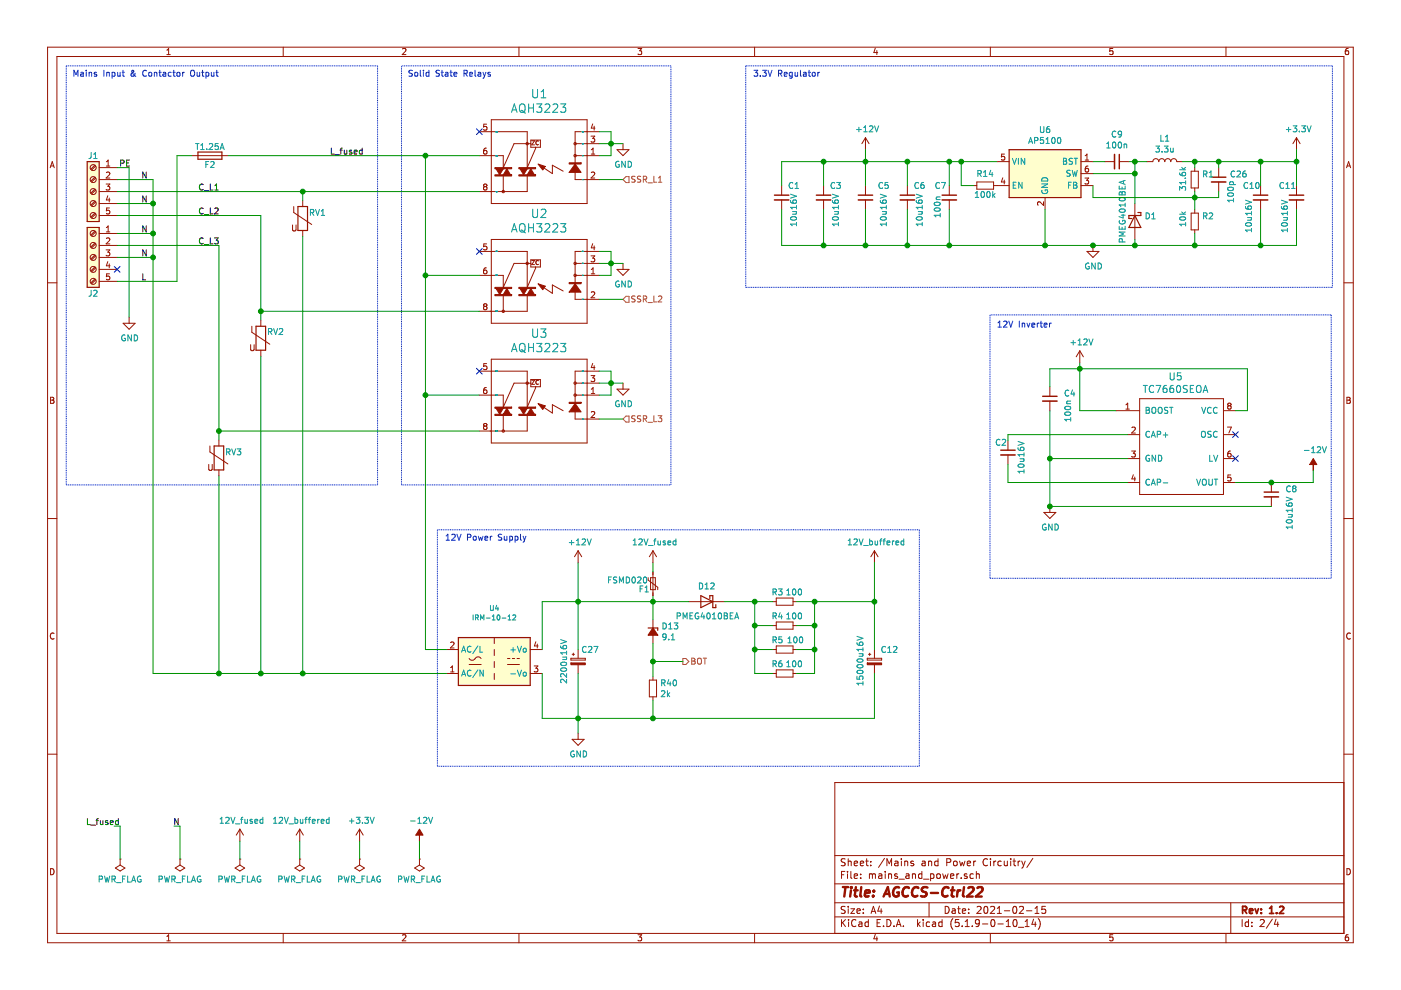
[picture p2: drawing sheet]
EESchema Schematic File Version 4
EELAYER 30 0
EELAYER END
$Descr A4 11693 8268
encoding utf-8
Sheet 2 4
Title "AGCCS-Ctrl22"
Date "2021-02-15"
Rev "1.2"
Comp ""
Comment1 ""
Comment2 ""
Comment3 ""
Comment4 ""
$EndDescr
$Comp
L smartevse:Varistor RV3
U 1 1
P 1825 3825
F 0 "RV3" H 1875 3875 50  0000 L CNN
F 1 "Varistor" H 1900 3775 50  0001 L CNN
F 2 "Varistor:RV_Disc_D15.5mm_W5mm_P7.5mm" V 1755 3825 50  0001 C CNN
F 3 "https://www.tdk-electronics.tdk.com/inf/70/db/var/SIOV_Leaded_StandarD.pdf" H 1825 3825 50  0001 C CNN
F 4 "" H 1825 3825 50  0001 C CNN "Part"
F 5 "871-B72214S0271K551" H 1825 3825 50  0001 C CNN "PartNo"
F 6 "Mouser" H 1825 3825 50  0001 C CNN "Supplier"
	1    1825 3825
	1    0    0    -1  
$EndComp
$Comp
L smartevse:AQH3223 U3
U 1 1
P 4500 3300
F 0 "U3" H 4500 2790 70  0000 C CNN
F 1 "AQH3223" H 4500 2911 70  0000 C CNN
F 2 "smartevse-footprints:DIL07SMD" H 4500 3300 50  0001 C CNN
F 3 "" H 4500 3300 50  0001 C CNN
F 4 "" H 4500 3300 50  0001 C CNN "Part"
F 5 "769-AQH1213AX" H 4500 3300 50  0001 C CNN "PartNo"
F 6 "Mouser" H 4500 3300 50  0001 C CNN "Supplier"
	1    4500 3300
	-1   0    0    1   
$EndComp
$Comp
L smartevse:AQH3223 U2
U 1 1
P 4500 2300
F 0 "U2" H 4500 1790 70  0000 C CNN
F 1 "AQH3223" H 4500 1911 70  0000 C CNN
F 2 "smartevse-footprints:DIL07SMD" H 4500 2300 50  0001 C CNN
F 3 "" H 4500 2300 50  0001 C CNN
F 4 "" H 4500 2300 50  0001 C CNN "Part"
F 5 "769-AQH1213AX" H 4500 2300 50  0001 C CNN "PartNo"
F 6 "Mouser" H 4500 2300 50  0001 C CNN "Supplier"
	1    4500 2300
	-1   0    0    1   
$EndComp
$Comp
L smartevse:AQH3223 U1
U 1 1
P 4500 1300
F 0 "U1" H 4500 790 70  0000 C CNN
F 1 "AQH3223" H 4500 911 70  0000 C CNN
F 2 "smartevse-footprints:DIL07SMD" H 4500 1300 50  0001 C CNN
F 3 "" H 4500 1300 50  0001 C CNN
F 4 "" H 4500 1300 50  0001 C CNN "Part"
F 5 "769-AQH1213AX" H 4500 1300 50  0001 C CNN "PartNo"
F 6 "Mouser" H 4500 1300 50  0001 C CNN "Supplier"
	1    4500 1300
	-1   0    0    1   
$EndComp
Wire Wire Line
	5000 1100 5100 1100
Wire Wire Line
	5100 1100 5100 1200
Wire Wire Line
	5100 1300 5000 1300
Wire Wire Line
	5000 1200 5100 1200
Connection ~ 5100 1200
Wire Wire Line
	5100 1200 5100 1300
Wire Wire Line
	5200 1200 5100 1200
$Comp
L power:GND #PWR02
U 1 1
P 5200 1200
F 0 "#PWR02" H 5200 950 50  0001 C CNN
F 1 "GND" H 5205 1027 50  0000 C CNN
F 2 "" H 5200 1200 50  0001 C CNN
F 3 "" H 5200 1200 50  0001 C CNN
	1    5200 1200
	1    0    0    -1  
$EndComp
Wire Wire Line
	5000 2100 5100 2100
Wire Wire Line
	5100 2100 5100 2200
Wire Wire Line
	5100 2300 5000 2300
Wire Wire Line
	5000 2200 5100 2200
Wire Wire Line
	5000 3100 5100 3100
Wire Wire Line
	5100 3100 5100 3200
Wire Wire Line
	5100 3300 5000 3300
Wire Wire Line
	5000 3200 5100 3200
$Comp
L power:GND #PWR03
U 1 1
P 5200 2200
F 0 "#PWR03" H 5200 1950 50  0001 C CNN
F 1 "GND" H 5205 2027 50  0000 C CNN
F 2 "" H 5200 2200 50  0001 C CNN
F 3 "" H 5200 2200 50  0001 C CNN
	1    5200 2200
	1    0    0    -1  
$EndComp
$Comp
L power:GND #PWR04
U 1 1
P 5200 3200
F 0 "#PWR04" H 5200 2950 50  0001 C CNN
F 1 "GND" H 5205 3027 50  0000 C CNN
F 2 "" H 5200 3200 50  0001 C CNN
F 3 "" H 5200 3200 50  0001 C CNN
	1    5200 3200
	1    0    0    -1  
$EndComp
Wire Wire Line
	5000 2500 5200 2500
Wire Wire Line
	5000 3500 5200 3500
Wire Wire Line
	5000 1500 5200 1500
NoConn ~ 4000 1100
NoConn ~ 4000 2100
NoConn ~ 4000 3100
Text Notes 3400 650  0    50   ~ 0
Solid State Relays
$Comp
L Converter_ACDC:IRM-10-12 U4
U 1 1
P 4125 5525
F 0 "U4" H 4125 5972 42  0000 C CNN
F 1 "IRM-10-12" H 4125 5893 42  0000 C CNN
F 2 "Converter_ACDC:Converter_ACDC_MeanWell_IRM-10-xx_THT" H 4125 5525 50  0001 C CNN
F 3 "https://www.meanwell.com/Upload/PDF/IRM-10/IRM-10-SPEC.PDF" H 4125 5525 50  0001 C CNN
F 4 "" H 4125 5525 50  0001 C CNN "Part"
F 5 "709-IRM10-12" H 4125 5525 50  0001 C CNN "PartNo"
F 6 "Mouser" H 4125 5525 50  0001 C CNN "Supplier"
	1    4125 5525
	1    0    0    -1  
$EndComp
$Comp
L power:GND #PWR06
U 1 1
P 4825 6125
F 0 "#PWR06" H 4825 5875 50  0001 C CNN
F 1 "GND" H 4830 5952 50  0000 C CNN
F 2 "" H 4825 6125 50  0001 C CNN
F 3 "" H 4825 6125 50  0001 C CNN
	1    4825 6125
	1    0    0    -1  
$EndComp
$Comp
L power:+12V #PWR05
U 1 1
P 4825 4700
F 0 "#PWR05" H 4825 4550 50  0001 C CNN
F 1 "+12V" H 4840 4873 50  0000 C CNN
F 2 "" H 4825 4700 50  0001 C CNN
F 3 "" H 4825 4700 50  0001 C CNN
	1    4825 4700
	1    0    0    -1  
$EndComp
Text Notes 4400 4525 2    50   ~ 0
12V Power Supply
$Comp
L Device:C_Small C1
U 1 1
P 6525 1650
F 0 "C1" H 6575 1750 50  0000 L CNN
F 1 "10u16V" V 6625 1400 50  0000 L CNN
F 2 "Capacitor_SMD:C_0805_2012Metric_Pad1.18x1.45mm_HandSolder" H 6563 1500 50  0001 C CNN
F 3 "~" H 6525 1650 50  0001 C CNN
F 4 "" H 6525 1650 50  0001 C CNN "Part"
F 5 "963-EMK212ABJ106MG-T" H 6525 1650 50  0001 C CNN "PartNo"
F 6 "Mouser" H 6525 1650 50  0001 C CNN "Supplier"
	1    6525 1650
	1    0    0    -1  
$EndComp
$Comp
L Device:C_Small C3
U 1 1
P 6875 1650
F 0 "C3" H 6925 1750 50  0000 L CNN
F 1 "10u16V" V 6975 1400 50  0000 L CNN
F 2 "Capacitor_SMD:C_0805_2012Metric_Pad1.18x1.45mm_HandSolder" H 6913 1500 50  0001 C CNN
F 3 "~" H 6875 1650 50  0001 C CNN
F 4 "" H 6875 1650 50  0001 C CNN "Part"
F 5 "963-EMK212ABJ106MG-T" H 6875 1650 50  0001 C CNN "PartNo"
F 6 "Mouser" H 6875 1650 50  0001 C CNN "Supplier"
	1    6875 1650
	1    0    0    -1  
$EndComp
$Comp
L Device:C_Small C6
U 1 1
P 7575 1650
F 0 "C6" H 7625 1750 50  0000 L CNN
F 1 "10u16V" V 7675 1400 50  0000 L CNN
F 2 "Capacitor_SMD:C_0805_2012Metric_Pad1.18x1.45mm_HandSolder" H 7613 1500 50  0001 C CNN
F 3 "~" H 7575 1650 50  0001 C CNN
F 4 "" H 7575 1650 50  0001 C CNN "Part"
F 5 "963-EMK212ABJ106MG-T" H 7575 1650 50  0001 C CNN "PartNo"
F 6 "Mouser" H 7575 1650 50  0001 C CNN "Supplier"
	1    7575 1650
	1    0    0    -1  
$EndComp
$Comp
L Device:C_Small C7
U 1 1
P 7925 1650
F 0 "C7" H 7800 1750 50  0000 L CNN
F 1 "100n" V 7825 1475 50  0000 L CNN
F 2 "Capacitor_SMD:C_0805_2012Metric_Pad1.18x1.45mm_HandSolder" H 7963 1500 50  0001 C CNN
F 3 "~" H 7925 1650 50  0001 C CNN
F 4 "" H 7925 1650 50  0001 C CNN "Part"
F 5 "963-EMF212B7104KGHT " H 7925 1650 50  0001 C CNN "PartNo"
F 6 "Mouser" H 7925 1650 50  0001 C CNN "Supplier"
	1    7925 1650
	1    0    0    -1  
$EndComp
Wire Wire Line
	6525 1350 6875 1350
Connection ~ 7575 1350
Wire Wire Line
	7575 1350 7925 1350
Connection ~ 7225 1350
Wire Wire Line
	7225 1350 7575 1350
Connection ~ 6875 1350
Wire Wire Line
	6875 1350 7225 1350
Wire Wire Line
	6525 2050 6875 2050
Wire Wire Line
	6875 2050 7225 2050
Connection ~ 6875 2050
Wire Wire Line
	7225 2050 7575 2050
Connection ~ 7225 2050
Wire Wire Line
	7575 2050 7925 2050
Connection ~ 7575 2050
Connection ~ 7925 1350
Wire Wire Line
	8725 1750 8725 2050
Wire Wire Line
	8725 2050 7925 2050
Connection ~ 7925 2050
$Comp
L Device:C_Small C9
U 1 1
P 9325 1350
F 0 "C9" V 9096 1350 50  0000 C CNN
F 1 "100n" V 9187 1350 50  0000 C CNN
F 2 "Capacitor_SMD:C_0805_2012Metric_Pad1.18x1.45mm_HandSolder" H 9325 1350 50  0001 C CNN
F 3 "~" H 9325 1350 50  0001 C CNN
F 4 "" H 9325 1350 50  0001 C CNN "Part"
F 5 "963-EMF212B7104KGHT " H 9325 1350 50  0001 C CNN "PartNo"
F 6 "Mouser" H 9325 1350 50  0001 C CNN "Supplier"
	1    9325 1350
	0    1    1    0   
$EndComp
Wire Wire Line
	9225 1350 9125 1350
Wire Wire Line
	9125 1450 9475 1450
Wire Wire Line
	9475 1450 9475 1350
Wire Wire Line
	9475 1350 9425 1350
Wire Wire Line
	9475 1450 9475 1700
Connection ~ 9475 1450
$Comp
L Diode:PMEG4050EP D1
U 1 1
P 9475 1850
F 0 "D1" V 9429 1929 50  0000 L CNN
F 1 "PMEG4010BEA" H 9125 1750 50  0000 L CNN
F 2 "Diode_SMD:D_SOD-323_HandSoldering" H 9475 1675 50  0001 C CNN
F 3 "https://assets.nexperia.com/documents/data-sheet/PMEG4050EP.pdf" H 9475 1850 50  0001 C CNN
F 4 "" H 9475 1850 50  0001 C CNN "Part"
F 5 "771-PMEG4010BEA,135" H 9475 1850 50  0001 C CNN "PartNo"
F 6 "Mouser" H 9475 1850 50  0001 C CNN "Supplier"
	1    9475 1850
	0    1    1    0   
$EndComp
Wire Wire Line
	9475 2000 9475 2050
Wire Wire Line
	9475 2050 9125 2050
Connection ~ 8725 2050
Wire Wire Line
	9975 2050 9975 1950
$Comp
L Device:R_Small R2
U 1 1
P 9975 1850
F 0 "R2" H 10034 1896 50  0000 L CNN
F 1 "10k" V 9875 1800 50  0000 L CNN
F 2 "Resistor_SMD:R_0603_1608Metric_Pad1.05x0.95mm_HandSolder" H 9975 1850 50  0001 C CNN
F 3 "~" H 9975 1850 50  0001 C CNN
F 4 "" H 9975 1850 50  0001 C CNN "Part"
F 5 "594-MCT06030C1002FP5 " H 9975 1850 50  0001 C CNN "PartNo"
F 6 "Mouser" H 9975 1850 50  0001 C CNN "Supplier"
	1    9975 1850
	1    0    0    -1  
$EndComp
$Comp
L Device:R_Small R1
U 1 1
P 9975 1500
F 0 "R1" H 10034 1546 50  0000 L CNN
F 1 "31.6k" V 9875 1400 50  0000 L CNN
F 2 "Resistor_SMD:R_0603_1608Metric_Pad1.05x0.95mm_HandSolder" H 9975 1500 50  0001 C CNN
F 3 "~" H 9975 1500 50  0001 C CNN
F 4 "" H 9975 1500 50  0001 C CNN "Part"
F 5 "594-MCT06030C3162FP5" H 9975 1500 50  0001 C CNN "PartNo"
F 6 "Mouser" H 9975 1500 50  0001 C CNN "Supplier"
	1    9975 1500
	1    0    0    -1  
$EndComp
Wire Wire Line
	9475 2050 9975 2050
Connection ~ 9475 2050
$Comp
L Device:L L1
U 1 1
P 9725 1350
F 0 "L1" V 9915 1350 50  0000 C CNN
F 1 "3.3u" V 9824 1350 50  0000 C CNN
F 2 "Inductor_SMD:L_1210_3225Metric_Pad1.42x2.65mm_HandSolder" H 9725 1350 50  0001 C CNN
F 3 "https://product.tdk.com/info/en/catalog/datasheets/inductor_commercial_standard_mlf1608_en.pdf" H 9725 1350 50  0001 C CNN
F 4 "" H 9725 1350 50  0001 C CNN "Part"
F 5 "810-MLF1608A3R3J " H 9725 1350 50  0001 C CNN "PartNo"
F 6 "Mouser" H 9725 1350 50  0001 C CNN "Supplier"
	1    9725 1350
	0    -1   -1   0   
$EndComp
Wire Wire Line
	9575 1350 9475 1350
Connection ~ 9475 1350
Wire Wire Line
	9125 1550 9125 1650
Wire Wire Line
	9125 1650 9975 1650
Connection ~ 9975 1650
Wire Wire Line
	9975 1650 9975 1750
Wire Wire Line
	9875 1350 9975 1350
$Comp
L Device:C_Small C10
U 1 1
P 10525 1650
F 0 "C10" H 10375 1750 50  0000 L CNN
F 1 "10u16V" V 10425 1350 50  0000 L CNN
F 2 "Capacitor_SMD:C_0805_2012Metric_Pad1.18x1.45mm_HandSolder" H 10563 1500 50  0001 C CNN
F 3 "~" H 10525 1650 50  0001 C CNN
F 4 "" H 10525 1650 50  0001 C CNN "Part"
F 5 "963-EMK212ABJ106MG-T" H 10525 1650 50  0001 C CNN "PartNo"
F 6 "Mouser" H 10525 1650 50  0001 C CNN "Supplier"
	1    10525 1650
	1    0    0    -1  
$EndComp
$Comp
L Device:C_Small C11
U 1 1
P 10825 1650
F 0 "C11" H 10675 1750 50  0000 L CNN
F 1 "10u16V" V 10725 1350 50  0000 L CNN
F 2 "Capacitor_SMD:C_0805_2012Metric_Pad1.18x1.45mm_HandSolder" H 10863 1500 50  0001 C CNN
F 3 "~" H 10825 1650 50  0001 C CNN
F 4 "" H 10825 1650 50  0001 C CNN "Part"
F 5 "963-EMK212ABJ106MG-T" H 10825 1650 50  0001 C CNN "PartNo"
F 6 "Mouser" H 10825 1650 50  0001 C CNN "Supplier"
	1    10825 1650
	1    0    0    -1  
$EndComp
Connection ~ 10525 2050
Wire Wire Line
	10525 2050 10825 2050
Connection ~ 10525 1350
Wire Wire Line
	10525 1350 10825 1350
Wire Wire Line
	10825 1350 10825 1250
Connection ~ 10825 1350
$Comp
L power:+3.3V #PWR012
U 1 1
P 10825 1250
F 0 "#PWR012" H 10825 1100 50  0001 C CNN
F 1 "+3.3V" H 10840 1423 50  0000 C CNN
F 2 "" H 10825 1250 50  0001 C CNN
F 3 "" H 10825 1250 50  0001 C CNN
	1    10825 1250
	1    0    0    -1  
$EndComp
$Comp
L power:+12V #PWR08
U 1 1
P 7225 1250
F 0 "#PWR08" H 7225 1100 50  0001 C CNN
F 1 "+12V" H 7240 1423 50  0000 C CNN
F 2 "" H 7225 1250 50  0001 C CNN
F 3 "" H 7225 1250 50  0001 C CNN
	1    7225 1250
	1    0    0    -1  
$EndComp
Wire Wire Line
	7225 1250 7225 1350
Text Notes 6850 650  2    50   ~ 0
3.3V Regulator
$Comp
L smartevse:ICL7660 U5
U 1 1
P 9815 3730
AR Path="/5E9A976E" Ref="U5"  Part="1" 
AR Path="/5E98FA8A/5E9A976E" Ref="U5"  Part="1" 
F 0 "U5" H 9815 4316 59  0000 C CNN
F 1 "TC7660SEOA" H 9815 4211 59  0000 C CNN
F 2 "Package_SO:SOIC-8_3.9x4.9mm_P1.27mm" H 9815 3730 50  0001 C CNN
F 3 "https://www.mouser.de/datasheet/2/268/21467B-1180369.pdf" H 9815 3730 50  0001 C CNN
F 4 "" H 9815 3730 50  0001 C CNN "Part"
F 5 "579-TC7660SEOA" H 9815 3730 50  0001 C CNN "PartNo"
F 6 "Mouser" H 9815 3730 50  0001 C CNN "Supplier"
	1    9815 3730
	1    0    0    -1  
$EndComp
Wire Wire Line
	9315 3430 9015 3430
$Comp
L power:+12V #PWR09
U 1 1
P 9015 3030
F 0 "#PWR09" H 9015 2880 50  0001 C CNN
F 1 "+12V" H 9030 3203 50  0000 C CNN
F 2 "" H 9015 3030 50  0001 C CNN
F 3 "" H 9015 3030 50  0001 C CNN
	1    9015 3030
	1    0    0    -1  
$EndComp
Wire Wire Line
	9015 3430 9015 3080
Wire Wire Line
	9015 3080 10415 3080
Wire Wire Line
	10415 3080 10415 3430
Wire Wire Line
	10415 3430 10315 3430
Connection ~ 9015 3080
Wire Wire Line
	9015 3080 9015 3030
$Comp
L Device:C_Small C4
U 1 1
P 8765 3330
F 0 "C4" H 8880 3376 50  0000 L CNN
F 1 "100n" V 8915 3130 50  0000 L CNN
F 2 "Capacitor_SMD:C_0805_2012Metric_Pad1.18x1.45mm_HandSolder" H 8803 3180 50  0001 C CNN
F 3 "~" H 8765 3330 50  0001 C CNN
F 4 "" H 8765 3330 50  0001 C CNN "Part"
F 5 "963-EMF212B7104KGHT " H 8765 3330 50  0001 C CNN "PartNo"
F 6 "Mouser" H 8765 3330 50  0001 C CNN "Supplier"
	1    8765 3330
	1    0    0    -1  
$EndComp
$Comp
L Device:C_Small C2
U 1 1
P 8415 3780
F 0 "C2" H 8305 3865 50  0000 L CNN
F 1 "10u16V" V 8525 3595 50  0000 L CNN
F 2 "Capacitor_SMD:C_0805_2012Metric_Pad1.18x1.45mm_HandSolder" H 8453 3630 50  0001 C CNN
F 3 "~" H 8415 3780 50  0001 C CNN
F 4 "" H 8415 3780 50  0001 C CNN "Part"
F 5 "963-EMK212ABJ106MG-T" H 8415 3780 50  0001 C CNN "PartNo"
F 6 "Mouser" H 8415 3780 50  0001 C CNN "Supplier"
	1    8415 3780
	1    0    0    -1  
$EndComp
Wire Wire Line
	8415 3630 9415 3630
Wire Wire Line
	8765 3830 9415 3830
$Comp
L Device:C_Small C8
U 1 1
P 10615 4130
F 0 "C8" H 10730 4176 50  0000 L CNN
F 1 "10u16V" V 10765 3830 50  0000 L CNN
F 2 "Capacitor_SMD:C_0805_2012Metric_Pad1.18x1.45mm_HandSolder" H 10653 3980 50  0001 C CNN
F 3 "~" H 10615 4130 50  0001 C CNN
F 4 "" H 10615 4130 50  0001 C CNN "Part"
F 5 "963-EMK212ABJ106MG-T" H 10615 4130 50  0001 C CNN "PartNo"
F 6 "Mouser" H 10615 4130 50  0001 C CNN "Supplier"
	1    10615 4130
	1    0    0    -1  
$EndComp
Wire Wire Line
	10615 4030 10315 4030
Wire Wire Line
	10615 4230 8765 4230
Wire Wire Line
	8765 4230 8765 3830
Connection ~ 8765 3830
Wire Wire Line
	6525 1350 6525 1550
Wire Wire Line
	6525 1750 6525 2050
Wire Wire Line
	6875 1750 6875 2050
Wire Wire Line
	6875 1350 6875 1550
Wire Wire Line
	7225 1350 7225 1550
Wire Wire Line
	7225 1750 7225 2050
Wire Wire Line
	7575 1350 7575 1550
Wire Wire Line
	7575 1750 7575 2050
Wire Wire Line
	7925 1750 7925 2050
Wire Wire Line
	7925 1350 7925 1550
Wire Wire Line
	10525 1350 10525 1550
Wire Wire Line
	10825 1350 10825 1550
Wire Wire Line
	10825 1750 10825 2050
Wire Wire Line
	10525 1750 10525 2050
Wire Wire Line
	8765 3430 8765 3830
Wire Wire Line
	8415 3880 8415 4030
Wire Wire Line
	8415 3630 8415 3680
$Comp
L power:GND #PWR011
U 1 1
P 9125 2050
F 0 "#PWR011" H 9125 1800 50  0001 C CNN
F 1 "GND" H 9130 1877 50  0000 C CNN
F 2 "" H 9125 2050 50  0001 C CNN
F 3 "" H 9125 2050 50  0001 C CNN
	1    9125 2050
	1    0    0    -1  
$EndComp
Connection ~ 9125 2050
Wire Wire Line
	9125 2050 8725 2050
$Comp
L power:GND #PWR07
U 1 1
P 8765 4230
F 0 "#PWR07" H 8765 3980 50  0001 C CNN
F 1 "GND" H 8770 4057 50  0000 C CNN
F 2 "" H 8765 4230 50  0001 C CNN
F 3 "" H 8765 4230 50  0001 C CNN
	1    8765 4230
	1    0    0    -1  
$EndComp
Connection ~ 8765 4230
Connection ~ 10615 4030
$Comp
L power:-12V #PWR010
U 1 1
P 10965 3930
F 0 "#PWR010" H 10965 4030 50  0001 C CNN
F 1 "-12V" H 10980 4103 50  0000 C CNN
F 2 "" H 10965 3930 50  0001 C CNN
F 3 "" H 10965 3930 50  0001 C CNN
	1    10965 3930
	1    0    0    -1  
$EndComp
Wire Wire Line
	8415 4030 9415 4030
NoConn ~ 10315 3630
NoConn ~ 10315 3830
Text Notes 8785 2745 2    50   ~ 0
12V Inverter\n
Wire Notes Line
	3350 550  3350 4050
Wire Notes Line
	3350 4050 5600 4050
Wire Notes Line
	5600 4050 5600 550 
Wire Notes Line
	5600 550  3350 550 
Wire Notes Line
	8265 2630 8265 4830
Wire Notes Line
	8265 4830 11115 4830
Wire Notes Line
	11115 4830 11115 2630
Wire Notes Line
	11115 2630 8265 2630
Connection ~ 5100 2200
Wire Wire Line
	5100 2200 5100 2300
Wire Wire Line
	5100 2200 5200 2200
Connection ~ 5100 3200
Wire Wire Line
	5100 3200 5100 3300
Wire Wire Line
	5100 3200 5200 3200
Text HLabel 5200 1500 2    50   Input ~ 0
SSR_L1
Text HLabel 5200 2500 2    50   Input ~ 0
SSR_L2
Text HLabel 5200 3500 2    50   Input ~ 0
SSR_L3
Text Label 990  1400 0    50   ~ 0
PE
Text Label 1650 1600 0    50   ~ 0
C_L1
Text Label 1650 1800 0    50   ~ 0
C_L2
Text Label 1650 2050 0    50   ~ 0
C_L3
$Comp
L power:GND #PWR01
U 1 1
P 1075 2650
F 0 "#PWR01" H 1075 2400 50  0001 C CNN
F 1 "GND" H 1080 2477 50  0000 C CNN
F 2 "" H 1075 2650 50  0001 C CNN
F 3 "" H 1075 2650 50  0001 C CNN
	1    1075 2650
	1    0    0    -1  
$EndComp
Wire Wire Line
	975  1400 1075 1400
Wire Wire Line
	3550 3300 4000 3300
Wire Wire Line
	3550 2300 4000 2300
Text Label 1175 2350 0    50   ~ 0
L
$Comp
L smartevse:FuseT1.25 F2
U 1 1
P 1750 1300
F 0 "F2" V 1825 1300 50  0000 C CNN
F 1 "T1.25A" V 1675 1300 50  0000 C CNN
F 2 "smartevse-footprints:TE5" V 1680 1300 50  0001 C CNN
F 3 "https://www.mouser.de/datasheet/2/240/Littelfuse_Fuse_392_Datasheet.pdf-795005.pdf" H 1750 1300 50  0001 C CNN
F 4 "" H 1750 1300 50  0001 C CNN "Part"
F 5 "576-3921125000" H 1750 1300 50  0001 C CNN "PartNo"
F 6 "Mouser" H 1750 1300 50  0001 C CNN "Supplier"
	1    1750 1300
	0    1    1    0   
$EndComp
Wire Wire Line
	8765 3230 8765 3080
Wire Wire Line
	8765 3080 9015 3080
$Comp
L smartevse:AP5100 U6
U 1 1
P 8725 1450
F 0 "U6" H 8725 1817 50  0000 C CNN
F 1 "AP5100" H 8725 1726 50  0000 C CNN
F 2 "Package_TO_SOT_SMD:SOT-23-6" H 9425 1200 50  0001 C CNN
F 3 "https://www.mouser.de/datasheet/2/115/AP5100-82364.pdf" H 8475 1200 50  0001 C CNN
F 4 "Mouser" H 8725 1450 50  0001 C CNN "Supplier"
F 5 "621-AP5100WG-7" H 8725 1450 50  0001 C CNN "PartNo"
	1    8725 1450
	1    0    0    -1  
$EndComp
Wire Wire Line
	9975 1600 9975 1650
Wire Wire Line
	9975 1400 9975 1350
Wire Wire Line
	7925 1350 8025 1350
$Comp
L Device:R_Small R14
U 1 1
P 8225 1550
F 0 "R14" V 8125 1550 50  0000 C CNN
F 1 "100k" V 8300 1550 50  0000 C CNN
F 2 "Resistor_SMD:R_0603_1608Metric_Pad1.05x0.95mm_HandSolder" H 8225 1550 50  0001 C CNN
F 3 "~" H 8225 1550 50  0001 C CNN
F 4 "Mouser" H 8225 1550 50  0001 C CNN "Supplier"
F 5 "594-MCT06030C1003FP5 " H 8225 1550 50  0001 C CNN "PartNo"
	1    8225 1550
	0    1    1    0   
$EndComp
Wire Wire Line
	8125 1550 8025 1550
Wire Wire Line
	8025 1550 8025 1350
Connection ~ 8025 1350
Wire Wire Line
	8025 1350 8325 1350
Wire Wire Line
	9975 1350 10175 1350
Connection ~ 9975 1350
Wire Wire Line
	9975 2050 10525 2050
Connection ~ 9975 2050
$Comp
L Device:C_Small C26
U 1 1
P 10175 1500
F 0 "C26" H 10267 1546 50  0000 L CNN
F 1 "100p" V 10275 1300 50  0000 L CNN
F 2 "Capacitor_SMD:C_0805_2012Metric_Pad1.15x1.40mm_HandSolder" H 10175 1500 50  0001 C CNN
F 3 "~" H 10175 1500 50  0001 C CNN
F 4 "Mouser" H 10175 1500 50  0001 C CNN "Supplier"
F 5 "77-VJ0805Y101KXACBC " H 10175 1500 50  0001 C CNN "PartNo"
	1    10175 1500
	1    0    0    -1  
$EndComp
Wire Wire Line
	10175 1400 10175 1350
Connection ~ 10175 1350
Wire Wire Line
	10175 1350 10525 1350
Wire Wire Line
	10175 1600 10175 1650
Wire Wire Line
	10175 1650 9975 1650
NoConn ~ 975  2250
$Comp
L Device:CP_Small C27
U 1 1
P 4825 5525
F 0 "C27" H 4850 5625 50  0000 L CNN
F 1 "2200u16V" V 4705 5335 50  0000 L CNN
F 2 "Capacitor_THT:CP_Radial_D12.5mm_P7.50mm" H 4825 5525 50  0001 C CNN
F 3 "~" H 4825 5525 50  0001 C CNN
F 4 "871-B41888C4228M000 " H 4825 5525 50  0001 C CNN "PartNo"
F 5 "Mouser" H 4825 5525 50  0001 C CNN "Supplier"
	1    4825 5525
	1    0    0    -1  
$EndComp
$Comp
L Device:C_Small C5
U 1 1
P 7225 1650
F 0 "C5" H 7325 1750 50  0000 L CNN
F 1 "10u16V" V 7375 1400 50  0000 L CNN
F 2 "Capacitor_SMD:C_0805_2012Metric_Pad1.18x1.45mm_HandSolder" H 7263 1500 50  0001 C CNN
F 3 "~" H 7225 1650 50  0001 C CNN
F 4 "" H 7225 1650 50  0001 C CNN "Part"
F 5 "963-EMK212ABJ106MG-T" H 7225 1650 50  0001 C CNN "PartNo"
F 6 "Mouser" H 7225 1650 50  0001 C CNN "Supplier"
	1    7225 1650
	1    0    0    -1  
$EndComp
Wire Wire Line
	975  2050 1825 2050
Wire Wire Line
	3550 5425 3725 5425
Wire Notes Line
	6225 550  6225 2400
Wire Wire Line
	4525 5025 4825 5025
$Comp
L Device:D_Zener_Small_ALT D13
U 1 1
P 5450 5275
F 0 "D13" V 5404 5345 50  0000 L CNN
F 1 "9.1" V 5495 5345 50  0000 L CNN
F 2 "Diode_SMD:D_SOD-323_HandSoldering" H 5450 5275 50  0001 C CNN
F 3 "~" H 5450 5275 50  0001 C CNN
F 4 " 621-UDZ9V1BQ-13 " H 5450 5275 50  0001 C CNN "PartNo"
F 5 "Mouser" H 5450 5275 50  0001 C CNN "Supplier"
	1    5450 5275
	0    1    1    0   
$EndComp
$Comp
L Device:R_Small R40
U 1 1
P 5450 5750
F 0 "R40" H 5509 5796 50  0000 L CNN
F 1 "2k" H 5509 5705 50  0000 L CNN
F 2 "Resistor_SMD:R_0603_1608Metric_Pad1.05x0.95mm_HandSolder" V 5380 5750 50  0001 C CNN
F 3 "~" H 5450 5750 50  0001 C CNN
F 4 "594-MCT06030C2001FP5 " H 5450 5750 50  0001 C CNN "PartNo"
F 5 "Mouser" H 5450 5750 50  0001 C CNN "Supplier"
	1    5450 5750
	1    0    0    -1  
$EndComp
Connection ~ 4825 5025
Wire Wire Line
	4825 5025 4825 4700
Wire Wire Line
	4825 5025 4825 5425
Wire Wire Line
	5450 5025 5450 5175
Wire Wire Line
	10965 4030 10965 3930
Wire Wire Line
	10615 4030 10965 4030
$Comp
L power:PWR_FLAG #FLG?
U 1 1
P 3000 7175
AR Path="/60BB0926" Ref="#FLG?"  Part="1" 
AR Path="/5E98FA8A/60BB0926" Ref="#FLG0101"  Part="1" 
F 0 "#FLG0101" H 3000 7250 50  0001 C CNN
F 1 "PWR_FLAG" H 3000 7348 50  0000 C CNN
F 2 "" H 3000 7175 50  0001 C CNN
F 3 "~" H 3000 7175 50  0001 C CNN
	1    3000 7175
	-1   0    0    1   
$EndComp
$Comp
L power:-12V #PWR0110
U 1 1
P 3500 7025
F 0 "#PWR0110" H 3500 7125 50  0001 C CNN
F 1 "-12V" H 3515 7198 50  0000 C CNN
F 2 "" H 3500 7025 50  0001 C CNN
F 3 "" H 3500 7025 50  0001 C CNN
	1    3500 7025
	1    0    0    -1  
$EndComp
$Comp
L power:+3.3V #PWR0111
U 1 1
P 3000 7025
F 0 "#PWR0111" H 3000 6875 50  0001 C CNN
F 1 "+3.3V" H 3015 7198 50  0000 C CNN
F 2 "" H 3000 7025 50  0001 C CNN
F 3 "" H 3000 7025 50  0001 C CNN
	1    3000 7025
	1    0    0    -1  
$EndComp
Wire Wire Line
	3000 7025 3000 7175
Wire Notes Line
	11125 550  11125 2400
Wire Notes Line
	6225 550  11125 550 
Wire Notes Line
	6225 2400 11125 2400
$Comp
L Device:CP_Small C?
U 1 1
P 7300 5525
AR Path="/5E9B0066/60BEF32A" Ref="C?"  Part="1" 
AR Path="/5E98FA8A/60BEF32A" Ref="C12"  Part="1" 
F 0 "C12" H 7350 5625 50  0000 L CNN
F 1 "15000u16V" V 7180 5315 50  0000 L CNN
F 2 "Capacitor_THT:CP_Radial_D22.0mm_P10.00mm_SnapIn" H 7300 5525 50  0001 C CNN
F 3 "~" H 7300 5525 50  0001 C CNN
F 4 "" H 7300 5525 50  0001 C CNN "Part"
F 5 "871-B41231A4159M000" H 7300 5525 50  0001 C CNN "PartNo"
F 6 "Mouser" H 7300 5525 50  0001 C CNN "Supplier"
	1    7300 5525
	1    0    0    -1  
$EndComp
$Comp
L Device:R_Small R?
U 1 1
P 6550 5225
AR Path="/5E9B0066/60BEF345" Ref="R?"  Part="1" 
AR Path="/5E98FA8A/60BEF345" Ref="R4"  Part="1" 
F 0 "R4" V 6470 5165 50  0000 C CNN
F 1 "100" V 6470 5305 50  0000 C CNN
F 2 "Resistor_SMD:R_0603_1608Metric_Pad1.05x0.95mm_HandSolder" H 6550 5225 50  0001 C CNN
F 3 "~" H 6550 5225 50  0001 C CNN
F 4 "" H 6550 5225 50  0001 C CNN "Part"
F 5 "594-MCT06030C1000FP5 " H 6550 5225 50  0001 C CNN "PartNo"
F 6 "Mouser" H 6550 5225 50  0001 C CNN "Supplier"
	1    6550 5225
	0    1    1    0   
$EndComp
$Comp
L Device:R_Small R?
U 1 1
P 6550 5625
AR Path="/5E9B0066/60BEF33C" Ref="R?"  Part="1" 
AR Path="/5E98FA8A/60BEF33C" Ref="R6"  Part="1" 
F 0 "R6" V 6470 5565 50  0000 C CNN
F 1 "100" V 6470 5705 50  0000 C CNN
F 2 "Resistor_SMD:R_0603_1608Metric_Pad1.05x0.95mm_HandSolder" H 6550 5625 50  0001 C CNN
F 3 "~" H 6550 5625 50  0001 C CNN
F 4 "" H 6550 5625 50  0001 C CNN "Part"
F 5 "594-MCT06030C1000FP5 " H 6550 5625 50  0001 C CNN "PartNo"
F 6 "Mouser" H 6550 5625 50  0001 C CNN "Supplier"
	1    6550 5625
	0    1    1    0   
$EndComp
$Comp
L Device:R_Small R?
U 1 1
P 6550 5425
AR Path="/5E9B0066/60BEF333" Ref="R?"  Part="1" 
AR Path="/5E98FA8A/60BEF333" Ref="R5"  Part="1" 
F 0 "R5" V 6470 5365 50  0000 C CNN
F 1 "100" V 6470 5515 50  0000 C CNN
F 2 "Resistor_SMD:R_0603_1608Metric_Pad1.05x0.95mm_HandSolder" H 6550 5425 50  0001 C CNN
F 3 "~" H 6550 5425 50  0001 C CNN
F 4 "" H 6550 5425 50  0001 C CNN "Part"
F 5 "594-MCT06030C1000FP5 " H 6550 5425 50  0001 C CNN "PartNo"
F 6 "Mouser" H 6550 5425 50  0001 C CNN "Supplier"
	1    6550 5425
	0    1    1    0   
$EndComp
$Comp
L Diode:PMEG4050EP D12
U 1 1
P 5900 5025
AR Path="/5E98FA8A/60BEF321" Ref="D12"  Part="1" 
AR Path="/5E9B0066/60BEF321" Ref="D?"  Part="1" 
F 0 "D12" H 5825 4900 50  0000 L CNN
F 1 "PMEG4010BEA" H 5625 5150 50  0000 L CNN
F 2 "Diode_SMD:D_SOD-323_HandSoldering" H 5900 4850 50  0001 C CNN
F 3 "https://assets.nexperia.com/documents/data-sheet/PMEG4050EP.pdf" H 5900 5025 50  0001 C CNN
F 4 "" H 5900 5025 50  0001 C CNN "Part"
F 5 "771-PMEG4010BEA,135" H 5900 5025 50  0001 C CNN "PartNo"
F 6 "Mouser" H 5900 5025 50  0001 C CNN "Supplier"
	1    5900 5025
	-1   0    0    1   
$EndComp
Connection ~ 6300 5025
Wire Wire Line
	6050 5025 6300 5025
Wire Wire Line
	6300 5025 6450 5025
Connection ~ 6300 5425
Wire Wire Line
	6300 5625 6450 5625
Wire Wire Line
	6300 5425 6300 5625
Connection ~ 6300 5225
Wire Wire Line
	6300 5025 6300 5225
Wire Wire Line
	6300 5425 6450 5425
Wire Wire Line
	6300 5225 6300 5425
Wire Wire Line
	6450 5225 6300 5225
Text HLabel 5700 5525 2    50   Output ~ 0
BOT
Wire Wire Line
	5450 5025 5750 5025
Connection ~ 5450 5025
$Comp
L Device:R_Small R?
U 1 1
P 6550 5025
AR Path="/5E9B0066/60BEF34E" Ref="R?"  Part="1" 
AR Path="/5E98FA8A/60BEF34E" Ref="R3"  Part="1" 
F 0 "R3" V 6470 4965 50  0000 C CNN
F 1 "100" V 6470 5105 50  0000 C CNN
F 2 "Resistor_SMD:R_0603_1608Metric_Pad1.05x0.95mm_HandSolder" H 6550 5025 50  0001 C CNN
F 3 "~" H 6550 5025 50  0001 C CNN
F 4 "" H 6550 5025 50  0001 C CNN "Part"
F 5 "594-MCT06030C1000FP5 " H 6550 5025 50  0001 C CNN "PartNo"
F 6 "Mouser" H 6550 5025 50  0001 C CNN "Supplier"
	1    6550 5025
	0    1    1    0   
$EndComp
Wire Wire Line
	5450 5375 5450 5525
Wire Wire Line
	5450 5850 5450 6000
Wire Wire Line
	5450 5525 5700 5525
Connection ~ 5450 5525
Wire Wire Line
	5450 5525 5450 5650
Wire Wire Line
	7300 5625 7300 6000
Wire Wire Line
	3500 7025 3500 7175
$Comp
L power:PWR_FLAG #FLG?
U 1 1
P 3500 7175
AR Path="/60BB780A" Ref="#FLG?"  Part="1" 
AR Path="/5E98FA8A/60BB780A" Ref="#FLG0102"  Part="1" 
F 0 "#FLG0102" H 3500 7250 50  0001 C CNN
F 1 "PWR_FLAG" H 3500 7348 50  0000 C CNN
F 2 "" H 3500 7175 50  0001 C CNN
F 3 "~" H 3500 7175 50  0001 C CNN
	1    3500 7175
	-1   0    0    1   
$EndComp
Wire Wire Line
	3550 2300 3550 3300
Text Notes 600  650  0    50   ~ 0
Mains Input & Contactor Output\n
Wire Notes Line
	550  550  3150 550 
$Comp
L Connector:Screw_Terminal_01x05 J1
U 1 1
P 775 1600
F 0 "J1" H 775 1900 50  0000 C CNN
F 1 "Screw_Terminal_01x05" H 693 1926 50  0001 C CNN
F 2 "atmevse-footprints:hv_screw_5pin_1" H 775 1600 50  0001 C CNN
F 3 "~" H 775 1600 50  0001 C CNN
	1    775  1600
	-1   0    0    -1  
$EndComp
$Comp
L Connector:Screw_Terminal_01x05 J2
U 1 1
P 775 2150
F 0 "J2" H 775 1850 50  0000 C CNN
F 1 "Screw_Terminal_01x05" H 725 1750 50  0001 C CNN
F 2 "atmevse-footprints:hv_screw_5pin_2" H 775 2150 50  0001 C CNN
F 3 "~" H 775 2150 50  0001 C CNN
F 4 " 490-TB005-762-10BE " H 775 2150 50  0001 C CNN "PartNo"
	1    775  2150
	-1   0    0    -1  
$EndComp
Wire Wire Line
	1275 1950 1275 2150
Wire Wire Line
	1275 1950 1275 1700
Connection ~ 1275 1950
Wire Wire Line
	1275 1700 1275 1500
Connection ~ 1275 1700
Wire Wire Line
	975  1500 1275 1500
Wire Wire Line
	975  1700 1275 1700
Wire Wire Line
	975  1950 1275 1950
Wire Wire Line
	975  2150 1275 2150
Wire Wire Line
	1075 1400 1075 2650
Wire Wire Line
	1475 1300 1600 1300
$Comp
L smartevse:Varistor RV2
U 1 1
P 2175 2825
F 0 "RV2" H 2225 2880 50  0000 L CNN
F 1 "Varistor" H 2250 2780 50  0001 L CNN
F 2 "Varistor:RV_Disc_D15.5mm_W5mm_P7.5mm" V 2105 2825 50  0001 C CNN
F 3 "https://www.tdk-electronics.tdk.com/inf/70/db/var/SIOV_Leaded_StandarD.pdf" H 2175 2825 50  0001 C CNN
F 4 "" H 2175 2825 50  0001 C CNN "Part"
F 5 "871-B72214S0271K551" H 2175 2825 50  0001 C CNN "PartNo"
F 6 "Mouser" H 2175 2825 50  0001 C CNN "Supplier"
	1    2175 2825
	1    0    0    -1  
$EndComp
$Comp
L smartevse:Varistor RV1
U 1 1
P 2525 1825
F 0 "RV1" H 2575 1875 50  0000 L CNN
F 1 "Varistor" H 2628 1780 50  0001 L CNN
F 2 "Varistor:RV_Disc_D15.5mm_W5mm_P7.5mm" V 2455 1825 50  0001 C CNN
F 3 "https://www.tdk-electronics.tdk.com/inf/70/db/var/SIOV_Leaded_StandarD.pdf" H 2525 1825 50  0001 C CNN
F 4 "" H 2525 1825 50  0001 C CNN "Part"
F 5 "871-B72214S0271K551" H 2525 1825 50  0001 C CNN "PartNo"
F 6 "Mouser" H 2525 1825 50  0001 C CNN "Supplier"
	1    2525 1825
	1    0    0    -1  
$EndComp
Wire Wire Line
	975  2350 1475 2350
Wire Wire Line
	1475 1300 1475 2350
Wire Wire Line
	1900 1300 3550 1300
Wire Wire Line
	3550 2300 3550 1300
Connection ~ 3550 2300
Connection ~ 3550 1300
Wire Wire Line
	3550 1300 4000 1300
Wire Wire Line
	2175 2600 4000 2600
Wire Wire Line
	2175 1800 2175 2600
Wire Wire Line
	2175 1800 975  1800
Wire Wire Line
	975  1600 2525 1600
Wire Wire Line
	1825 2050 1825 3600
Wire Wire Line
	1825 3600 4000 3600
Wire Wire Line
	2175 2600 2175 2675
Connection ~ 2175 2600
Wire Wire Line
	1825 3600 1825 3675
Connection ~ 1825 3600
Wire Notes Line
	550  4050 3150 4050
Wire Notes Line
	550  550  550  4050
Wire Notes Line
	3150 550  3150 4050
Wire Wire Line
	2525 1675 2525 1600
Wire Wire Line
	2525 1600 4000 1600
Connection ~ 2525 1600
Wire Wire Line
	1275 5625 1825 5625
Connection ~ 2525 5625
Wire Wire Line
	2525 5625 3725 5625
Connection ~ 2175 5625
Wire Wire Line
	2175 5625 2525 5625
Connection ~ 1825 5625
Wire Wire Line
	1825 5625 2175 5625
Text Label 2750 1300 0    50   ~ 0
L_fused
Wire Wire Line
	4525 5025 4525 5425
Wire Wire Line
	6650 5025 6800 5025
Wire Wire Line
	6800 5025 6800 5225
Wire Wire Line
	6800 5625 6650 5625
Wire Wire Line
	6650 5425 6800 5425
Connection ~ 6800 5425
Wire Wire Line
	6800 5425 6800 5625
Wire Wire Line
	6650 5225 6800 5225
Connection ~ 6800 5225
Wire Wire Line
	6800 5225 6800 5425
Connection ~ 6800 5025
Wire Wire Line
	7300 5025 7300 5425
Wire Wire Line
	5450 6000 7300 6000
Wire Wire Line
	4525 6000 4525 5625
Connection ~ 5450 6000
Wire Wire Line
	4825 6125 4825 6000
Connection ~ 4825 6000
Wire Wire Line
	4825 6000 4525 6000
Wire Wire Line
	4825 5625 4825 6000
$Comp
L Device:Polyfuse_Small F?
U 1 1
P 5450 4875
AR Path="/5E903BF9/6191EDA6" Ref="F?"  Part="1" 
AR Path="/5E98FA8A/6191EDA6" Ref="F1"  Part="1" 
F 0 "F1" H 5475 4925 50  0000 L CNN
F 1 "FSMD020 " H 5450 4850 50  0000 L CNN
F 2 "Fuse:Fuse_1812_4532Metric_Pad1.30x3.40mm_HandSolder" H 5500 4675 50  0001 L CNN
F 3 "https://www.mouser.de/datasheet/2/240/Littelfuse_PTC_1812L_Datasheet.pdf-693388.pdf" H 5450 4875 50  0001 C CNN
F 4 "" H 5450 4875 50  0001 C CNN "Part"
F 5 "576-1812L020PR " H 5450 4875 50  0001 C CNN "PartNo"
F 6 "Mouser" H 5450 4875 50  0001 C CNN "Supplier"
	1    5450 4875
	-1   0    0    1   
$EndComp
Wire Wire Line
	4825 5025 5450 5025
Wire Wire Line
	4825 6000 5450 6000
Wire Notes Line
	3650 4425 7675 4425
Wire Notes Line
	7675 4425 7675 6400
Wire Notes Line
	3650 4425 3650 6400
Wire Notes Line
	3650 6400 7675 6400
Wire Wire Line
	1825 3975 1825 5625
Wire Wire Line
	3550 3300 3550 5425
Connection ~ 3550 3300
Wire Wire Line
	2175 2975 2175 5625
Wire Wire Line
	2525 1975 2525 5625
Wire Wire Line
	1275 2150 1275 5625
Connection ~ 1275 2150
Text Label 1175 1950 0    50   ~ 0
N
Text Label 1175 2150 0    50   ~ 0
N
Text Label 1175 1700 0    50   ~ 0
N
Text Label 1175 1500 0    50   ~ 0
N
$Comp
L power:PWR_FLAG #FLG?
U 1 1
P 1500 7175
AR Path="/61BCC623" Ref="#FLG?"  Part="1" 
AR Path="/5E98FA8A/61BCC623" Ref="#FLG0103"  Part="1" 
F 0 "#FLG0103" H 1500 7250 50  0001 C CNN
F 1 "PWR_FLAG" H 1500 7348 50  0000 C CNN
F 2 "" H 1500 7175 50  0001 C CNN
F 3 "~" H 1500 7175 50  0001 C CNN
	1    1500 7175
	-1   0    0    1   
$EndComp
$Comp
L power:PWR_FLAG #FLG?
U 1 1
P 1000 7175
AR Path="/61BD6084" Ref="#FLG?"  Part="1" 
AR Path="/5E98FA8A/61BD6084" Ref="#FLG0105"  Part="1" 
F 0 "#FLG0105" H 1000 7250 50  0001 C CNN
F 1 "PWR_FLAG" H 1000 7348 50  0000 C CNN
F 2 "" H 1000 7175 50  0001 C CNN
F 3 "~" H 1000 7175 50  0001 C CNN
	1    1000 7175
	-1   0    0    1   
$EndComp
Wire Wire Line
	1000 6900 1000 7175
Wire Wire Line
	1500 6900 1500 7175
Text Label 1000 6900 2    50   ~ 0
L_fused
Text Label 1500 6900 2    50   ~ 0
N
Wire Wire Line
	1500 6900 1450 6900
Wire Wire Line
	1000 6900 950  6900
Wire Wire Line
	6800 5025 7300 5025
Connection ~ 7300 5025
Wire Wire Line
	7300 4700 7300 5025
Wire Wire Line
	5450 4700 5450 4775
$Comp
L agccs-ctrl22:12V_fused #PWR0112
U 1 1
P 5450 4700
F 0 "#PWR0112" H 5450 4550 50  0001 C CNN
F 1 "12V_fused" H 5465 4873 50  0000 C CNN
F 2 "" H 5450 4700 50  0001 C CNN
F 3 "" H 5450 4700 50  0001 C CNN
	1    5450 4700
	1    0    0    -1  
$EndComp
Wire Wire Line
	5450 4975 5450 5025
$Comp
L agccs-ctrl22:12V_buffered #PWR0113
U 1 1
P 7300 4700
F 0 "#PWR0113" H 7300 4550 50  0001 C CNN
F 1 "12V_buffered" H 7315 4873 50  0000 C CNN
F 2 "" H 7300 4700 50  0001 C CNN
F 3 "" H 7300 4700 50  0001 C CNN
	1    7300 4700
	1    0    0    -1  
$EndComp
$Comp
L power:PWR_FLAG #FLG?
U 1 1
P 2000 7175
AR Path="/6048F56E" Ref="#FLG?"  Part="1" 
AR Path="/5E98FA8A/6048F56E" Ref="#FLG0104"  Part="1" 
F 0 "#FLG0104" H 2000 7250 50  0001 C CNN
F 1 "PWR_FLAG" H 2000 7348 50  0000 C CNN
F 2 "" H 2000 7175 50  0001 C CNN
F 3 "~" H 2000 7175 50  0001 C CNN
	1    2000 7175
	-1   0    0    1   
$EndComp
Wire Wire Line
	2000 7025 2000 7175
$Comp
L power:PWR_FLAG #FLG?
U 1 1
P 2500 7175
AR Path="/604991E2" Ref="#FLG?"  Part="1" 
AR Path="/5E98FA8A/604991E2" Ref="#FLG0106"  Part="1" 
F 0 "#FLG0106" H 2500 7250 50  0001 C CNN
F 1 "PWR_FLAG" H 2500 7348 50  0000 C CNN
F 2 "" H 2500 7175 50  0001 C CNN
F 3 "~" H 2500 7175 50  0001 C CNN
	1    2500 7175
	-1   0    0    1   
$EndComp
Wire Wire Line
	2500 7025 2500 7175
$Comp
L agccs-ctrl22:12V_buffered #PWR0122
U 1 1
P 2500 7025
F 0 "#PWR0122" H 2500 6875 50  0001 C CNN
F 1 "12V_buffered" H 2515 7198 50  0000 C CNN
F 2 "" H 2500 7025 50  0001 C CNN
F 3 "" H 2500 7025 50  0001 C CNN
	1    2500 7025
	1    0    0    -1  
$EndComp
$Comp
L agccs-ctrl22:12V_fused #PWR0123
U 1 1
P 2000 7025
F 0 "#PWR0123" H 2000 6875 50  0001 C CNN
F 1 "12V_fused" H 2015 7198 50  0000 C CNN
F 2 "" H 2000 7025 50  0001 C CNN
F 3 "" H 2000 7025 50  0001 C CNN
	1    2000 7025
	1    0    0    -1  
$EndComp
$EndSCHEMATC
